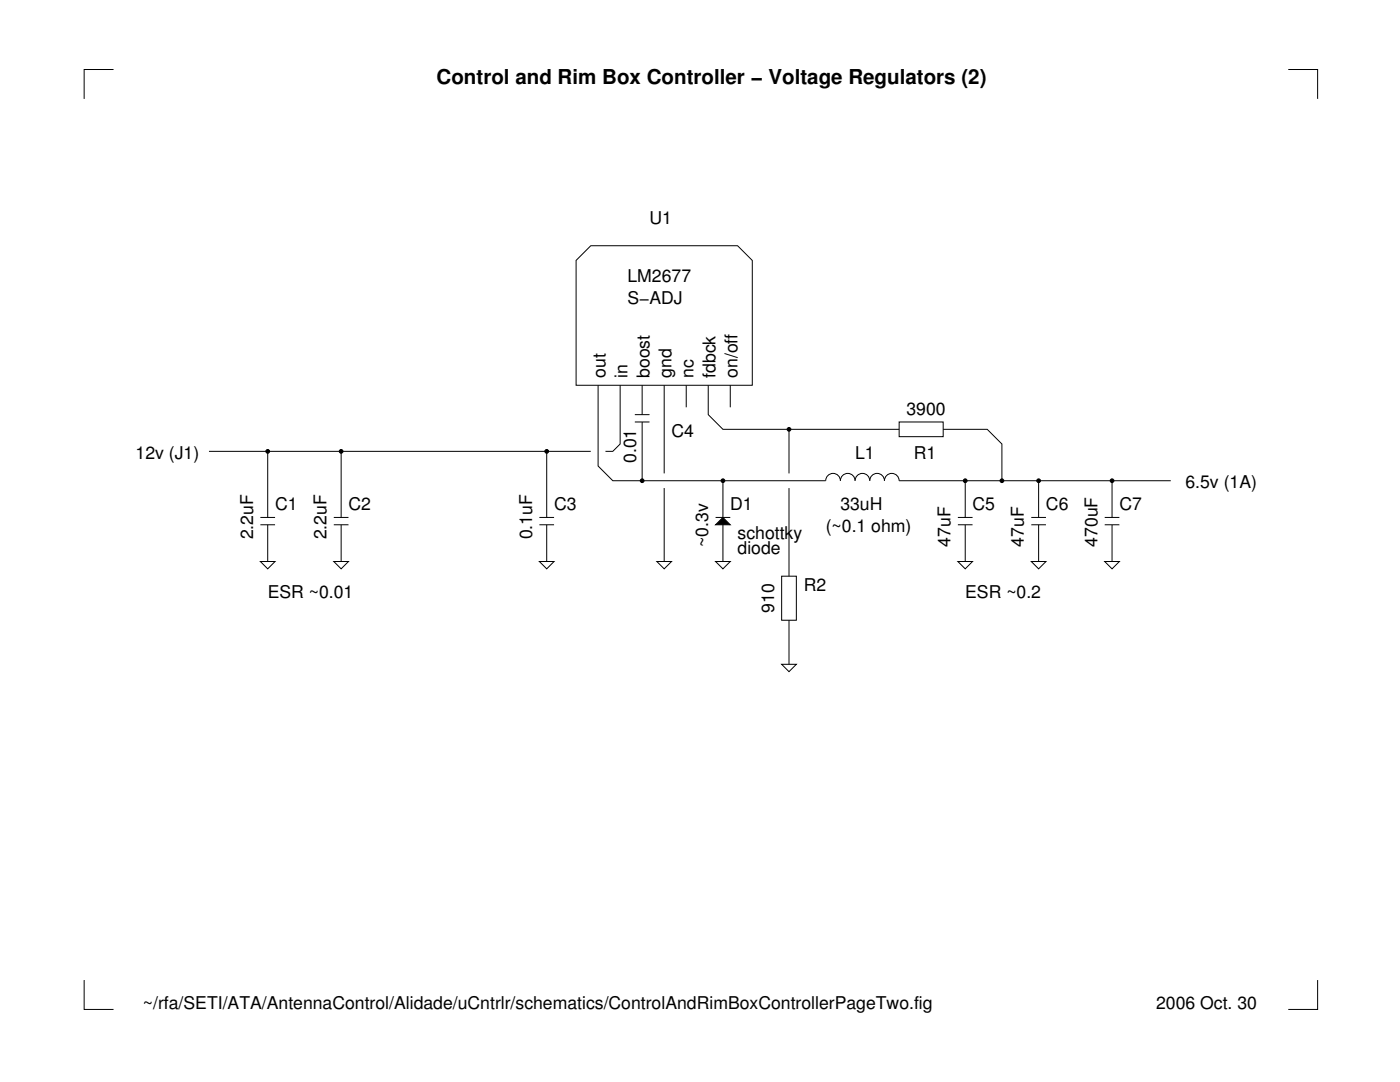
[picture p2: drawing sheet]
<svg xmlns="http://www.w3.org/2000/svg" width="279mm" height="216mm" viewBox="0 0 279 216" stroke-linecap="round" stroke-linejoin="round" font-family="sans-serif">
<g fill="none" stroke="#000" stroke-width=".2">
<path d="M22.7 13.9h-5.9v5.8M257.1 13.9h5.9v5.8M115 52l2.9-3h29.3l2.9 3v24.9h-35.1zM119.4 76.9v16.1l2.9 2.9h42.5a1.47 1.47 0 0 1 1.5-1.4 1.47 1.47 0 0 1 1.4 1.4 1.47 1.47 0 0 1 1.5-1.4 1.47 1.47 0 0 1 1.4 1.4 1.47 1.47 0 0 1 1.5-1.4 1.47 1.47 0 0 1 1.5 1.4 1.47 1.47 0 0 1 1.4-1.4 1.47 1.47 0 0 1 1.5 1.4 1.47 1.47 0 0 1 1.5-1.4 1.47 1.47 0 0 1 1.4 1.4h54.3M123.8 76.9v11.7l-1.5 1.5h-1.5M128.2 76.9v5.8M132.6 76.9v17.6M136.9 76.9v4.4M141.3 76.9v5.8l3 3h35.1M145.7 76.9v4.4M41.7 90.1h76.2M53.4 90.1v13.1"/>
<path d="M68.1 90.1v13.1M109.1 90.1v13.1M126.7 82.7h2.9M126.7 84.2h2.9M128.2 84.2v11.7M132.6 97.4v14.6M144.3 95.9v16.1M157.5 85.7v8.8M157.5 97.4v17.6M179.4 84.2h8.8v2.9h-8.8zM188.2 85.7h8.8l3 2.9v7.3M192.6 95.9v7.3"/>
<path d="M207.3 95.9v7.3M221.9 95.9v7.3M52 112h2.9l-1.5 1.5zM52 103.2h2.9M52 104.7h2.9M53.4 104.7v7.3M66.6 112h2.9l-1.4 1.5zM66.6 103.2h2.9M66.6 104.7h2.9M68.1 104.7v7.3M107.6 112h3l-1.5 1.5zM107.6 103.2h3"/>
<path d="M107.6 104.7h3M109.1 104.7v7.3M131.1 112h2.9l-1.4 1.5zM142.8 112h2.9l-1.4 1.5zM142.8 103.2h2.9M144.3 103.2l1.4 1.5h-2.9zM156 115h2.9v8.8h-2.9zM191.2 112h2.9l-1.5 1.5zM191.2 103.2h2.9M191.2 104.7h2.9M192.6 104.7v7.3M205.8 112h2.9l-1.4 1.5z"/>
<path d="M205.8 103.2h2.9M205.8 104.7h2.9M207.3 104.7v7.3M220.5 112h2.9l-1.5 1.5zM220.5 103.2h2.9M220.5 104.7h2.9M221.9 104.7v7.3M156 132.6h2.9l-1.4 1.4zM157.5 123.8v8.8M16.8 195.6v5.8h5.9M263 195.6v5.8h-5.9"/>
<circle cx="53.4" cy="90.1" r=".37"/>
<circle cx="68.1" cy="90.1" r=".37"/>
<circle cx="109.1" cy="90.1" r=".37"/>
<circle cx="128.2" cy="95.9" r=".37"/>
<circle cx="144.3" cy="95.9" r=".37"/>
<circle cx="157.5" cy="85.7" r=".37"/>
<circle cx="192.6" cy="95.9" r=".37"/>
<circle cx="200" cy="95.9" r=".37"/>
<circle cx="207.3" cy="95.9" r=".37"/>
<circle cx="221.9" cy="95.9" r=".37"/>
</g>
<g fill="#000">
<path d="M144.3 103.2l1.4 1.5h-2.9z"/>
<circle cx="53.4" cy="90.1" r=".37"/>
<circle cx="68.1" cy="90.1" r=".37"/>
<circle cx="109.1" cy="90.1" r=".37"/>
<circle cx="128.2" cy="95.9" r=".37"/>
<circle cx="144.3" cy="95.9" r=".37"/>
<circle cx="157.5" cy="85.7" r=".37"/>
<circle cx="192.6" cy="95.9" r=".37"/>
<circle cx="200" cy="95.9" r=".37"/>
<circle cx="207.3" cy="95.9" r=".37"/>
<circle cx="221.9" cy="95.9" r=".37"/>
</g>
<text font-size="4.1" x="87.1" y="16.8">Control and Rim Box Controller − Voltage Regulators (2)</text>
<g font-size="3.5">
<text x="129.6" y="44.6">U1</text>
<text x="125.2" y="56.4">LM2677</text>
<text x="125.2" y="60.8">S−ADJ</text>
<text x="120.8" y="75.4" transform="rotate(-90 120.8 75.4)">out</text>
<text x="125.2" y="75.4" transform="rotate(-90 125.2 75.4)">in</text>
<text x="129.6" y="75.4" transform="rotate(-90 129.6 75.4)">boost</text>
<text x="134" y="75.4" transform="rotate(-90 134 75.4)">gnd</text>
<text x="138.4" y="75.4" transform="rotate(-90 138.4 75.4)">nc</text>
<text x="142.8" y="75.4" transform="rotate(-90 142.8 75.4)">fdbck</text>
<text x="147.2" y="75.4" transform="rotate(-90 147.2 75.4)">on/off</text>
<text x="180.9" y="82.7">3900</text>
<text x="134" y="87.1">C4</text>
<text x="27.1" y="91.5">12v (J1)</text>
<text x="127" y="92.4" transform="rotate(-90 127 92.4)">0.01</text>
<text x="170.6" y="91.5">L1</text>
<text x="182.4" y="91.5">R1</text>
<text x="54.9" y="101.8">C1</text>
<text x="69.5" y="101.8">C2</text>
<text x="110.6" y="101.8">C3</text>
<text x="145.7" y="101.8">D1</text>
<text x="167.7" y="101.8">33uH</text>
<text x="194.1" y="101.8">C5</text>
<text x="208.7" y="101.8">C6</text>
<text x="223.4" y="101.8">C7</text>
<text x="236.6" y="97.4">6.5v (1A)</text>
<text x="50.5" y="107.6" transform="rotate(-90 50.5 107.6)">2.2uF</text>
<text x="65.2" y="107.6" transform="rotate(-90 65.2 107.6)">2.2uF</text>
<text x="106.2" y="107.6" transform="rotate(-90 106.2 107.6)">0.1uF</text>
<text x="147.2" y="107.6">schottky</text>
<text x="164.8" y="106.2">(~0.1 ohm)</text>
<text x="141.3" y="109.1" transform="rotate(-90 141.3 109.1)">~0.3v</text>
<text x="147.2" y="110.6">diode</text>
<text x="189.7" y="109.1" transform="rotate(-90 189.7 109.1)">47uF</text>
<text x="204.4" y="109.1" transform="rotate(-90 204.4 109.1)">47uF</text>
<text x="219" y="109.1" transform="rotate(-90 219 109.1)">470uF</text>
<text x="53.4" y="119.4">ESR ~0.01</text>
<text x="160.4" y="117.9">R2</text>
<text x="192.6" y="119.4">ESR ~0.2</text>
<text x="154.5" y="122.3" transform="rotate(-90 154.5 122.3)">910</text>
<text x="28.5" y="201.4">~/rfa/SETI/ATA/AntennaControl/Alidade/uCntrlr/schematics/ControlAndRimBoxControllerPageTwo.fig</text>
<text x="230.7" y="201.4">2006 Oct. 30</text>
</g>
</svg>
